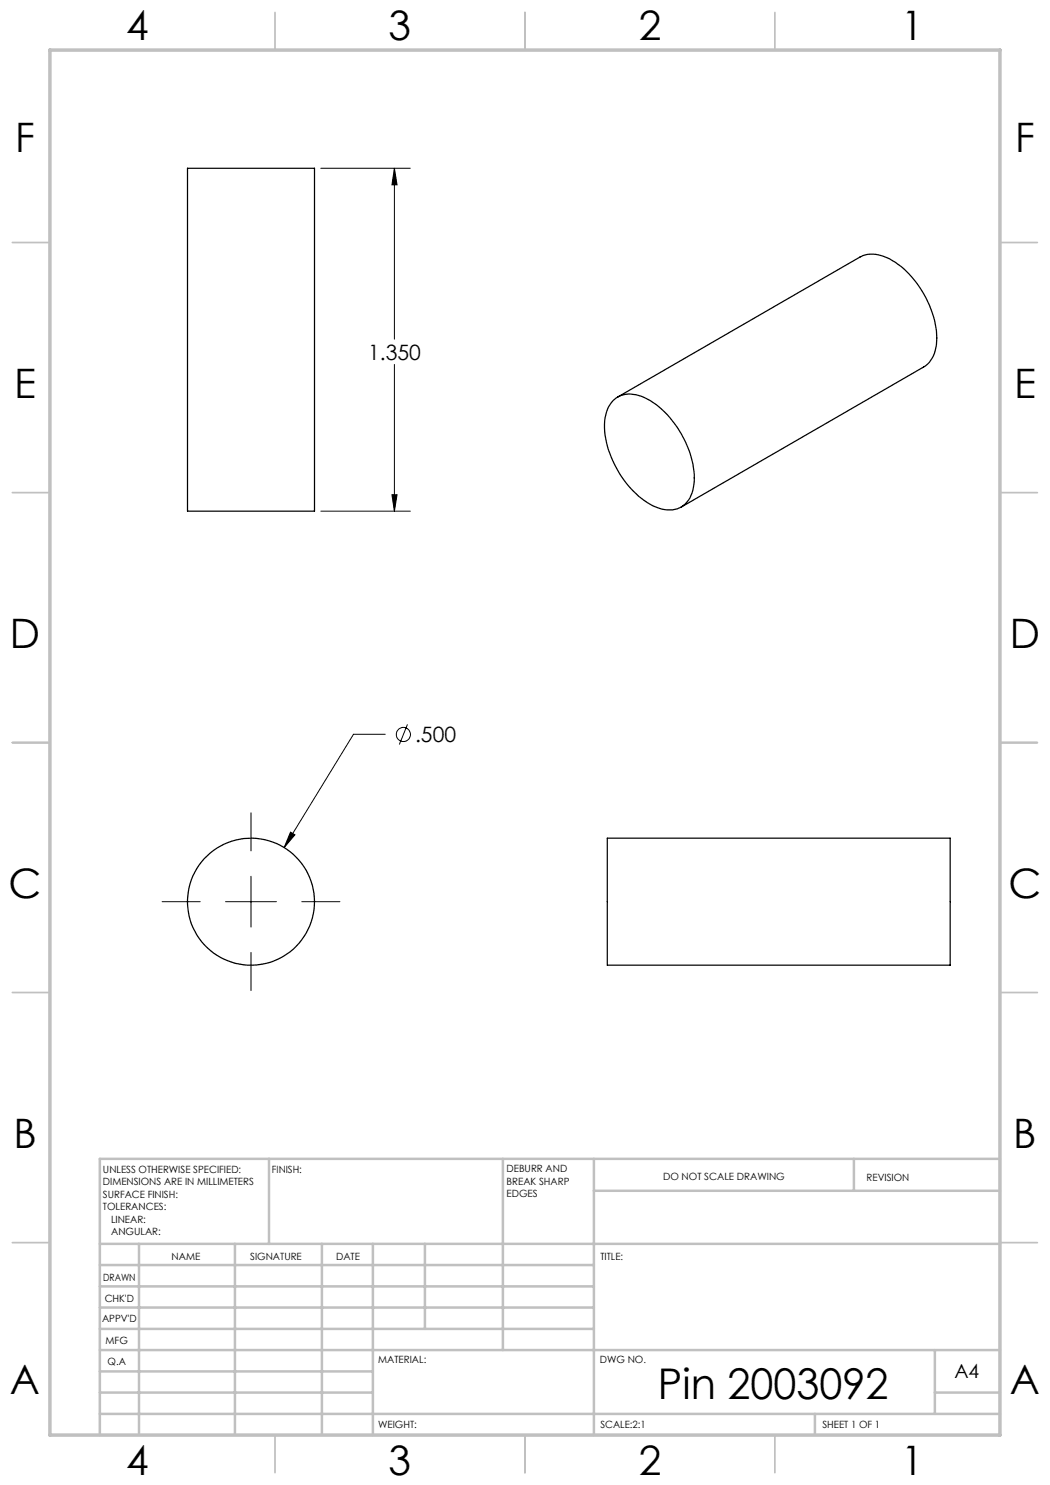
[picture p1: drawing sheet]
<svg xmlns="http://www.w3.org/2000/svg" width="210mm" height="297mm" viewBox="0 0 210 297" stroke-linecap="round" stroke-linejoin="round" font-family="sans-serif">
<g fill="none" stroke="#000" stroke-width=".2">
<path d="M64.2 33.7h17.9M78.9 33.7l.5 3.3h-1zM78.9 33.7v34.1M78.9 72.9v29.3M78.4 99h1l-.5 3.2zM64.2 102.2h17.9M77 146.9h-6.3l-13.9 22.6M81.5 144.9l-1.6 4M50.2 162.6v7.6M50.2 175.3v10.1M58.1 166.4l.9 .6-2.2 2.5zM32.4 180.3h7.6"/>
<path d="M45.1 180.3h10.2M50.2 190.5v7.6M60.4 180.3h7.6"/>
<circle cx="80.7" cy="146.9" r="1.41"/>
</g>
<g fill="none" stroke="#c0c0c0" stroke-width=".35">
<path d="M55 2.5v7.5M105 2.5v7.5M155 2.5v7.5M2.5 48.5h7.5M200 48.5h7.5M2.5 98.5h7.5M200 98.5h7.5M2.5 148.5h7.5M200 148.5h7.5M2.5 198.5h7.5M200 198.5h7.5M2.5 248.5h7.5"/>
<path d="M200 248.5h7.5M55 287v7.5M105 287v7.5M155 287v7.5"/>
</g>
<g fill="none" stroke="#c0c0c0" stroke-width=".5">
<path d="M53.8 231.8v17M100.6 231.8v38.2M118.8 231.8v55.2M118.8 238.2h81.2M170.8 231.8v6.4M200 231.8h-180v55.2M20 248.8h180M20 257.3h98.8M20 253h98.8M27.8 248.8v38.2M47 248.8v38.2M64.4 248.8v38.2"/>
<path d="M74.6 248.8v38.2M85 248.8v17M20 265.8h98.8M20 261.5h98.8M20 278.5h54.6M20 274.3h54.6M20 270h180M187 278.5h13M187 270v12.8M20 282.8h180M163 282.8v4.2"/>
</g>
<path d="M10 10h190v277h-190z" fill="none" stroke="#c0c0c0" stroke-width=".7"/>
<path d="M58.1 166.4l-1.3 3.1 2.2-2.5zM78.9 33.7l.5 3.3h-1zM78.4 99h1l-.5 3.2z" fill="#000"/>
<g fill="none" stroke="#000" stroke-width=".25">
<path d="M37.5 33.7h25.4v68.5h-25.4zM123.5 79.4l48.5-28a6.4 6.4 0 0 1 6.5 .7 19.5 19.5 0 0 1 8.8 16.2 5.9 5.9 0 0 1-2.6 5.1l-48.5 28M122.6 80.2a5.3 5.3 0 0 1 6.3-.7 19 19 0 0 1 9.1 11 12 12 0 0 1 0 9.1 4.8 4.8 0 0 1-6.2 2 17.7 17.7 0 0 1-9.6-10.2 13.1 13.1 0 0 1-.7-9.5zM121.5 167.6h68.5v25.4h-68.5z"/>
<circle cx="50.2" cy="180.4" r="12.7"/>
</g>
<text font-size="8.5" x="131.6" y="279.7">Pin 2003092</text>
<g font-size="8.1">
<text x="25.2" y="8">4</text>
<text x="77.7" y="8">3</text>
<text x="127.7" y="8">2</text>
<text x="180.2" y="8">1</text>
<text x="3" y="30.4">F</text>
<text x="203" y="30.4">F</text>
<text x="2.8" y="79.6">E</text>
<text x="202.8" y="79.6">E</text>
<text x="2" y="129.6">D</text>
<text x="202" y="129.6">D</text>
<text x="1.7" y="179.6">C</text>
<text x="201.7" y="179.6">C</text>
<text x="2.7" y="229.6">B</text>
<text x="202.7" y="229.6">B</text>
<text x="2" y="278.9">A</text>
<text x="202" y="278.9">A</text>
<text x="25.2" y="295">4</text>
<text x="77.7" y="295">3</text>
<text x="127.7" y="295">2</text>
<text x="180.2" y="295">1</text>
</g>
<g font-size="4.2">
<text x="73.6" y="72">1.350</text>
<text x="83" y="148.4">.500</text>
</g>
<text font-size="3.9" x="190.9" y="275.5">A4</text>
<g font-size="2">
<text x="20.6" y="234.6">UNLESS OTHERWISE SPECIFIED:</text>
<text x="20.6" y="237.1">DIMENSIONS ARE IN MILLIMETERS</text>
<text x="20.6" y="239.6">SURFACE FINISH:</text>
<text x="54.4" y="234.6">FINISH:</text>
<text x="101.3" y="234.5">DEBURR AND</text>
<text x="101.3" y="237">BREAK SHARP</text>
<text x="101.3" y="239.5">EDGES</text>
<text x="132.6" y="236">DO NOT SCALE DRAWING</text>
<text x="173.3" y="236.2">REVISION</text>
<text x="20.6" y="242.1">TOLERANCES:</text>
<text x="22.2" y="244.6">LINEAR:</text>
<text x="22.2" y="247.1">ANGULAR:</text>
<text x="34.3" y="252">NAME</text>
<text x="50" y="251.9">SIGNATURE</text>
<text x="67.2" y="251.9">DATE</text>
<text x="120.1" y="251.9">TITLE:</text>
<text x="20.6" y="256.1">DRAWN</text>
<text x="20.9" y="260.3">CHK'D</text>
<text x="20.4" y="264.4">APPV'D</text>
<text x="21.1" y="268.8">MFG</text>
<text x="21.5" y="273">Q.A</text>
<text x="75.6" y="272.5">MATERIAL:</text>
<text x="120" y="272.5">DWG NO.</text>
<text x="75.6" y="285.5">WEIGHT:</text>
<text x="120.1" y="285.6">SCALE:2:1</text>
<text x="164.5" y="285.6">SHEET 1 OF 1</text>
</g>
</svg>
